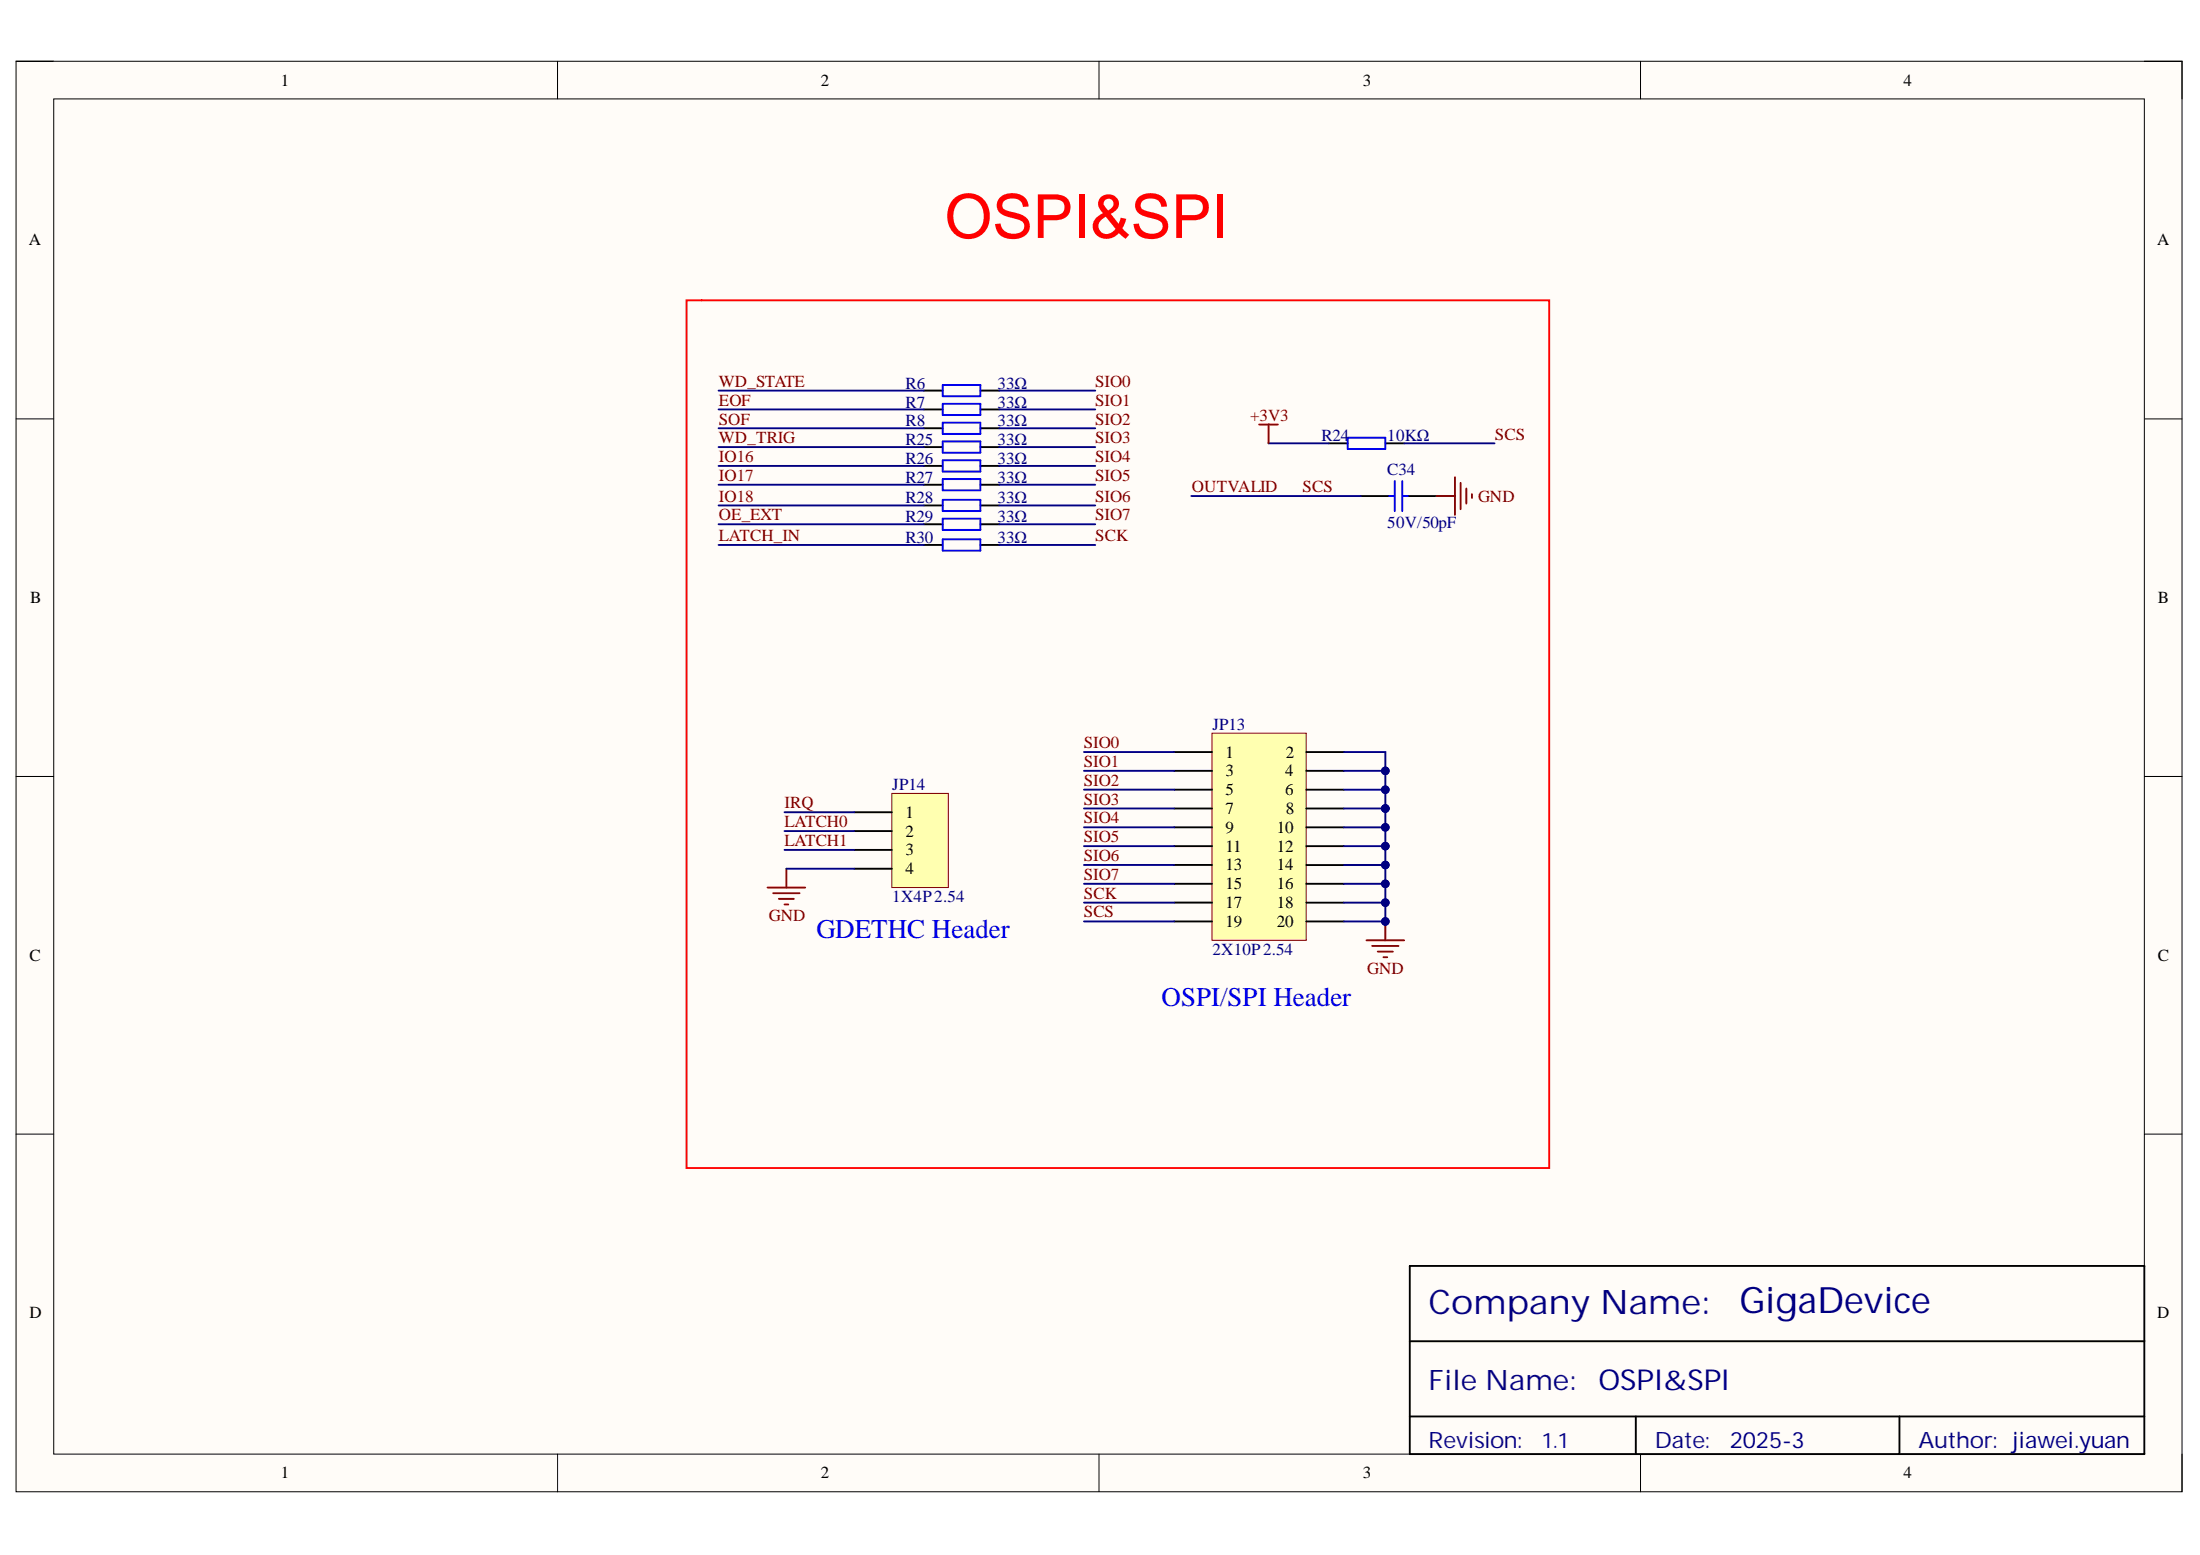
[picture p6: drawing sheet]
<svg xmlns="http://www.w3.org/2000/svg" width="297mm" height="210mm" viewBox="0 0 297 210" stroke-linecap="round" stroke-linejoin="round" font-family="sans-serif">
<path d="M2.2 8.3h292.4v193.1h-292.4z" fill-rule="evenodd" fill="#fffcf8"/>
<path d="M2.2 8.3h292.4v193.1h-292.4z" fill="none" stroke="#000" stroke-width=".14"/>
<path d="M7.3 13.4h282.2v182.9h-282.2z" fill-rule="evenodd" fill="#fffcf8"/>
<g fill="none" stroke="#000" stroke-width=".14">
<path d="M2.2 8.3h5.1M7.3 13.4h282.2v182.9h-282.2zM75.3 8.3v5M148.4 8.3v5M221.5 8.3v5.1M289.5 8.3h5.1v5.1M2.2 56.5h5.1M289.5 56.5h5.1M2.2 104.8h5.1M289.5 104.8h5.1M2.2 153.1h5.1M289.5 153.1h5.1"/>
<path d="M75.3 196.3v5.1M148.4 196.3v5.1M221.5 196.3v5.1M294.6 196.3v5.1"/>
</g>
<path d="M179.4 59.8h2.6M187 59.8h2.6M183.7 67h3.9M190.1 67h3.8M190.3 170.9h99.2v25.4h-99.2zM190.3 181h99.2M190.3 191.2h99.2M220.9 191.2v5.1M256.5 191.2v5.1" fill="none" stroke="#000" stroke-width=".25"/>
<path d="M182 59.1h5v1.5h-5zM187.6 67h.7M188.3 64.9v4.1M189.3 67h.8M189.3 64.9v4.1" fill="none" stroke="#00f" stroke-width=".25"/>
<path d="M193.9 67h2.5M196.4 64.4v5.1M197.2 65.2v3.5M198 65.9v2.1M198.7 66.7v.5" fill="none" stroke="#800000" stroke-width=".25"/>
<path d="M163.6 99h12.8v27.9h-12.8z" fill-rule="evenodd" fill="#ffffb0"/>
<path d="M163.6 99h12.8v27.9h-12.8z" fill="none" stroke="#800000" stroke-width=".14"/>
<g fill="none" stroke="#000" stroke-width=".25">
<path d="M158.6 101.5h5M158.6 104.1h5M158.6 106.6h5M158.6 109.1h5M158.6 111.7h5M158.6 114.2h5M158.6 116.8h5M158.6 119.3h5M176.4 101.5h5.1M176.4 104.1h5.1M176.4 106.6h5.1M176.4 109.1h5.1"/>
<path d="M176.4 111.7h5.1M176.4 114.2h5.1M176.4 116.8h5.1M176.4 119.3h5.1M158.6 121.8h5M158.6 124.4h5M176.4 121.8h5.1M176.4 124.4h5.1"/>
</g>
<path d="M184.5 126.9h5.1M185.3 127.7h3.5M186 128.4h2.1M186.8 129.2h.5M187 124.4v2.5" fill="none" stroke="#800000" stroke-width=".25"/>
<circle cx="187" cy="124.4" r=".51" fill="#000080"/>
<circle cx="187" cy="124.4" r=".51" fill="none" stroke="#000080" stroke-width=".14"/>
<path d="M120.4 107.1h7.6v12.7h-7.6z" fill-rule="evenodd" fill="#ffffb0"/>
<path d="M120.4 107.1h7.6v12.7h-7.6z" fill="none" stroke="#800000" stroke-width=".14"/>
<g fill="none" stroke="#000" stroke-width=".25">
<path d="M124.7 52.7h2.6M124.7 55.3h2.6M124.7 57.8h2.6M132.4 52.7h2.5M132.4 55.3h2.5M132.4 57.8h2.5M124.7 60.4h2.6M124.7 62.9h2.6M124.7 65.4h2.6M124.7 68.2h2.6M124.7 70.8h2.6M124.7 73.6h2.6"/>
<path d="M132.4 60.4h2.5M132.4 62.9h2.5M132.4 65.4h2.5M132.4 68.2h2.5M132.4 70.8h2.5M132.4 73.6h2.5M115.3 109.6h5.1M115.3 112.2h5.1M115.3 114.7h5.1M115.3 117.3h5.1"/>
</g>
<path d="M103.6 119.8h5.1M106.2 117.3v2.5M104.4 120.6h3.6M105.2 121.3h2M105.9 122.1h.5" fill="none" stroke="#800000" stroke-width=".25"/>
<path d="M127.3 52h5.1v1.5h-5.1zM127.3 54.5h5.1v1.5h-5.1zM127.3 57h5.1v1.6h-5.1zM127.3 59.6h5.1v1.5h-5.1zM127.3 62.1h5.1v1.6h-5.1zM127.3 64.7h5.1v1.5h-5.1zM127.3 67.5h5.1v1.5h-5.1zM127.3 70h5.1v1.5h-5.1zM127.3 72.8h5.1v1.5h-5.1z" fill="none" stroke="#00f" stroke-width=".25"/>
<g fill="none" stroke="#000080" stroke-width=".25">
<path d="M171.3 59.8h8.1M189.6 59.8h12.2M146.4 101.5h12.2M146.4 104.1h12.2M146.4 106.6h12.2M146.4 109.1h12.2M146.4 111.7h12.2M146.4 114.2h12.2M146.4 116.8h12.2M146.4 119.3h12.2M181.5 104.1h5.5M146.4 121.8h12.2"/>
<path d="M146.4 124.4h12.2"/>
</g>
<circle cx="187" cy="104.1" r=".51" fill="#000080"/>
<circle cx="187" cy="104.1" r=".51" fill="none" stroke="#000080" stroke-width=".14"/>
<path d="M181.5 106.6h5.5" fill="none" stroke="#000080" stroke-width=".25"/>
<circle cx="187" cy="106.6" r=".51" fill="#000080"/>
<circle cx="187" cy="106.6" r=".51" fill="none" stroke="#000080" stroke-width=".14"/>
<path d="M181.5 109.1h5.5" fill="none" stroke="#000080" stroke-width=".25"/>
<circle cx="187" cy="109.1" r=".51" fill="#000080"/>
<circle cx="187" cy="109.1" r=".51" fill="none" stroke="#000080" stroke-width=".14"/>
<path d="M181.5 114.2h5.5" fill="none" stroke="#000080" stroke-width=".25"/>
<circle cx="187" cy="114.2" r=".51" fill="#000080"/>
<circle cx="187" cy="114.2" r=".51" fill="none" stroke="#000080" stroke-width=".14"/>
<path d="M181.5 116.8h5.5" fill="none" stroke="#000080" stroke-width=".25"/>
<circle cx="187" cy="116.8" r=".51" fill="#000080"/>
<circle cx="187" cy="116.8" r=".51" fill="none" stroke="#000080" stroke-width=".14"/>
<path d="M181.5 119.3h5.5" fill="none" stroke="#000080" stroke-width=".25"/>
<circle cx="187" cy="119.3" r=".51" fill="#000080"/>
<circle cx="187" cy="119.3" r=".51" fill="none" stroke="#000080" stroke-width=".14"/>
<path d="M181.5 121.8h5.5" fill="none" stroke="#000080" stroke-width=".25"/>
<circle cx="187" cy="121.8" r=".51" fill="#000080"/>
<circle cx="187" cy="121.8" r=".51" fill="none" stroke="#000080" stroke-width=".14"/>
<path d="M105.9 109.6h9.4M105.9 112.2h9.4M105.9 114.7h9.4M106.2 117.3h9.1M187 109.1v2.6h-5.5" fill="none" stroke="#000080" stroke-width=".25"/>
<circle cx="187" cy="111.7" r=".51" fill="#000080"/>
<circle cx="187" cy="111.7" r=".51" fill="none" stroke="#000080" stroke-width=".14"/>
<circle cx="187" cy="109.1" r=".51" fill="#000080"/>
<circle cx="187" cy="109.1" r=".51" fill="none" stroke="#000080" stroke-width=".14"/>
<g fill="none" stroke="#000080" stroke-width=".25">
<path d="M97 52.7h27.7M97 55.3h27.7M97 57.8h27.7M134.9 52.7h13M134.9 55.3h13M134.9 57.8h13M97 60.4h27.7M97 62.9h27.7M97 65.4h27.7M97 68.2h27.7M97 70.8h27.7M97 73.6h27.7"/>
<path d="M134.9 60.4h13M134.9 62.9h13M134.9 65.4h13M134.9 68.2h13M134.9 70.8h13M134.9 73.6h13M160.9 67h22.8M187 111.7v12.7h-5.5"/>
</g>
<circle cx="187" cy="111.7" r=".51" fill="#000080"/>
<circle cx="187" cy="111.7" r=".51" fill="none" stroke="#000080" stroke-width=".14"/>
<circle cx="187" cy="114.2" r=".51" fill="#000080"/>
<circle cx="187" cy="114.2" r=".51" fill="none" stroke="#000080" stroke-width=".14"/>
<circle cx="187" cy="116.8" r=".51" fill="#000080"/>
<circle cx="187" cy="116.8" r=".51" fill="none" stroke="#000080" stroke-width=".14"/>
<circle cx="187" cy="119.3" r=".51" fill="#000080"/>
<circle cx="187" cy="119.3" r=".51" fill="none" stroke="#000080" stroke-width=".14"/>
<circle cx="187" cy="121.8" r=".51" fill="#000080"/>
<circle cx="187" cy="121.8" r=".51" fill="none" stroke="#000080" stroke-width=".14"/>
<circle cx="187" cy="124.4" r=".51" fill="#000080"/>
<circle cx="187" cy="124.4" r=".51" fill="none" stroke="#000080" stroke-width=".14"/>
<path d="M181.5 101.5h5.5v7.6" fill="none" stroke="#000080" stroke-width=".25"/>
<circle cx="187" cy="104.1" r=".51" fill="#000080"/>
<circle cx="187" cy="104.1" r=".51" fill="none" stroke="#000080" stroke-width=".14"/>
<circle cx="187" cy="106.6" r=".51" fill="#000080"/>
<circle cx="187" cy="106.6" r=".51" fill="none" stroke="#000080" stroke-width=".14"/>
<circle cx="187" cy="109.1" r=".51" fill="#000080"/>
<circle cx="187" cy="109.1" r=".51" fill="none" stroke="#000080" stroke-width=".14"/>
<path d="M170 57.3h2.5M171.3 57.3v2.5" fill="none" stroke="#800000" stroke-width=".25"/>
<path d="M92.7 40.5h116.5v117.2h-116.5z" fill="none" stroke="#f00" stroke-width=".25"/>
<text font-size="8.2" fill="#f00" x="127.6" y="32.1">OSPI&amp;SPI</text>
<text font-size="4.9" fill="#000080" x="234.8" y="177.3">GigaDevice</text>
<text font-size="4.6" fill="#11037f" x="192.9" y="177.3">Company Name:</text>
<text font-size="3.9" fill="#000080" x="215.8" y="187.7">OSPI&amp;SPI</text>
<text font-size="3.8" fill="#11037f" x="192.9" y="187.7">File Name:</text>
<g font-size="3.6" fill="#00f">
<text x="110.2" y="126.6">GDETHC Header</text>
<text x="156.8" y="135.8">OSPI/SPI Header</text>
</g>
<g font-size="3" fill="#11037f">
<text x="192.9" y="195.5">Revision:</text>
<text x="223.4" y="195.5">Date:</text>
<text x="259" y="195.5">Author: jiawei.yuan</text>
</g>
<text font-size="3" fill="#000080" x="233.6" y="195.5">2025-3</text>
<text font-size="2.9" fill="#000080" x="208.2" y="195.5">1.1</text>
<g font-size="2.3">
<text x="37.9" y="11.6">1</text>
<text x="110.8" y="11.6">2</text>
<text x="184" y="11.6">3</text>
<text x="257" y="11.6">4</text>
<text x="3.9" y="33.1">A</text>
<text x="291.3" y="33.1">A</text>
<text x="4.1" y="81.4">B</text>
<text x="291.4" y="81.4">B</text>
<text x="165.5" y="102.3">1</text>
<text x="165.5" y="104.8">3</text>
<text x="165.5" y="107.3">5</text>
<text x="173.5" y="104.8">4</text>
<text x="173.5" y="107.3">6</text>
<text x="173.6" y="102.3">2</text>
<text x="122.2" y="110.4">1</text>
<text x="122.2" y="112.9">2</text>
<text x="165.5" y="109.9">7</text>
<text x="165.5" y="112.4">9</text>
<text x="172.4" y="112.4">10</text>
<text x="173.6" y="109.9">8</text>
<text x="122.2" y="115.5">3</text>
<text x="122.2" y="118">4</text>
<text x="165.5" y="115">11</text>
<text x="165.5" y="117.5">13</text>
<text x="172.4" y="115">12</text>
<text x="172.4" y="117.5">14</text>
<text x="165.5" y="120">15</text>
<text x="165.5" y="122.6">17</text>
<text x="165.5" y="125.1">19</text>
<text x="172.4" y="120">16</text>
<text x="172.4" y="122.6">18</text>
<text x="172.4" y="125.1">20</text>
<text x="4" y="129.7">C</text>
<text x="291.4" y="129.7">C</text>
<text x="4" y="177.9">D</text>
<text x="291.3" y="177.9">D</text>
<text x="37.9" y="199.6">1</text>
<text x="110.8" y="199.6">2</text>
<text x="184" y="199.6">3</text>
<text x="257" y="199.6">4</text>
</g>
<g font-size="2.3" fill="#800000">
<text x="97" y="52.2">WD_STATE</text>
<text x="147.9" y="52.2">SIO0</text>
<text x="97" y="54.8">EOF</text>
<text x="97" y="57.3">SOF</text>
<text x="97" y="59.8">WD_TRIG</text>
<text x="147.9" y="54.8">SIO1</text>
<text x="147.9" y="57.3">SIO2</text>
<text x="147.9" y="59.8">SIO3</text>
<text x="168.8" y="56.8">+3V3</text>
<text x="201.9" y="59.3">SCS</text>
<text x="97" y="62.4">IO16</text>
<text x="97" y="64.9">IO17</text>
<text x="147.9" y="62.4">SIO4</text>
<text x="147.9" y="64.9">SIO5</text>
<text x="97" y="70.2">OE_EXT</text>
<text x="97" y="67.7">IO18</text>
<text x="147.9" y="67.7">SIO6</text>
<text x="147.9" y="70.2">SIO7</text>
<text x="160.9" y="66.4">OUTVALID</text>
<text x="175.9" y="66.4">SCS</text>
<text x="199.6" y="67.7">GND</text>
<text x="97" y="73">LATCH_IN</text>
<text x="147.9" y="73">SCK</text>
<text x="146.4" y="101">SIO0</text>
<text x="146.4" y="103.5">SIO1</text>
<text x="146.4" y="106.1">SIO2</text>
<text x="105.9" y="109.1">IRQ</text>
<text x="105.9" y="111.7">LATCH0</text>
<text x="146.4" y="108.6">SIO3</text>
<text x="146.4" y="111.2">SIO4</text>
<text x="146.4" y="113.7">SIO5</text>
<text x="105.9" y="114.2">LATCH1</text>
<text x="146.4" y="116.2">SIO6</text>
<text x="146.4" y="118.8">SIO7</text>
<text x="103.8" y="124.3">GND</text>
<text x="146.4" y="121.3">SCK</text>
<text x="146.4" y="123.8">SCS</text>
<text x="184.6" y="131.4">GND</text>
</g>
<g font-size="2.3" fill="#000080">
<text x="122.2" y="52.5">R6</text>
<text x="134.7" y="52.5">33Ω</text>
<text x="122.2" y="55">R7</text>
<text x="122.2" y="57.6">R8</text>
<text x="134.7" y="55">33Ω</text>
<text x="134.7" y="57.6">33Ω</text>
<text x="178.4" y="59.6">R24</text>
<text x="187.3" y="59.6">10KΩ</text>
<text x="122.2" y="60.1">R25</text>
<text x="122.2" y="62.6">R26</text>
<text x="122.2" y="65.2">R27</text>
<text x="134.7" y="60.1">33Ω</text>
<text x="134.7" y="62.6">33Ω</text>
<text x="134.7" y="65.2">33Ω</text>
<text x="187.3" y="64.2">C34</text>
<text x="122.2" y="68">R28</text>
<text x="122.2" y="70.5">R29</text>
<text x="134.7" y="68">33Ω</text>
<text x="134.7" y="70.5">33Ω</text>
<text x="187.3" y="71.3">50V/50pF</text>
<text x="122.2" y="73.3">R30</text>
<text x="134.7" y="73.3">33Ω</text>
<text x="163.7" y="98.5">JP13</text>
<text x="120.5" y="106.6">JP14</text>
<text x="120.5" y="121.8">1X4P2.54</text>
<text x="163.7" y="128.9">2X10P2.54</text>
</g>
</svg>
